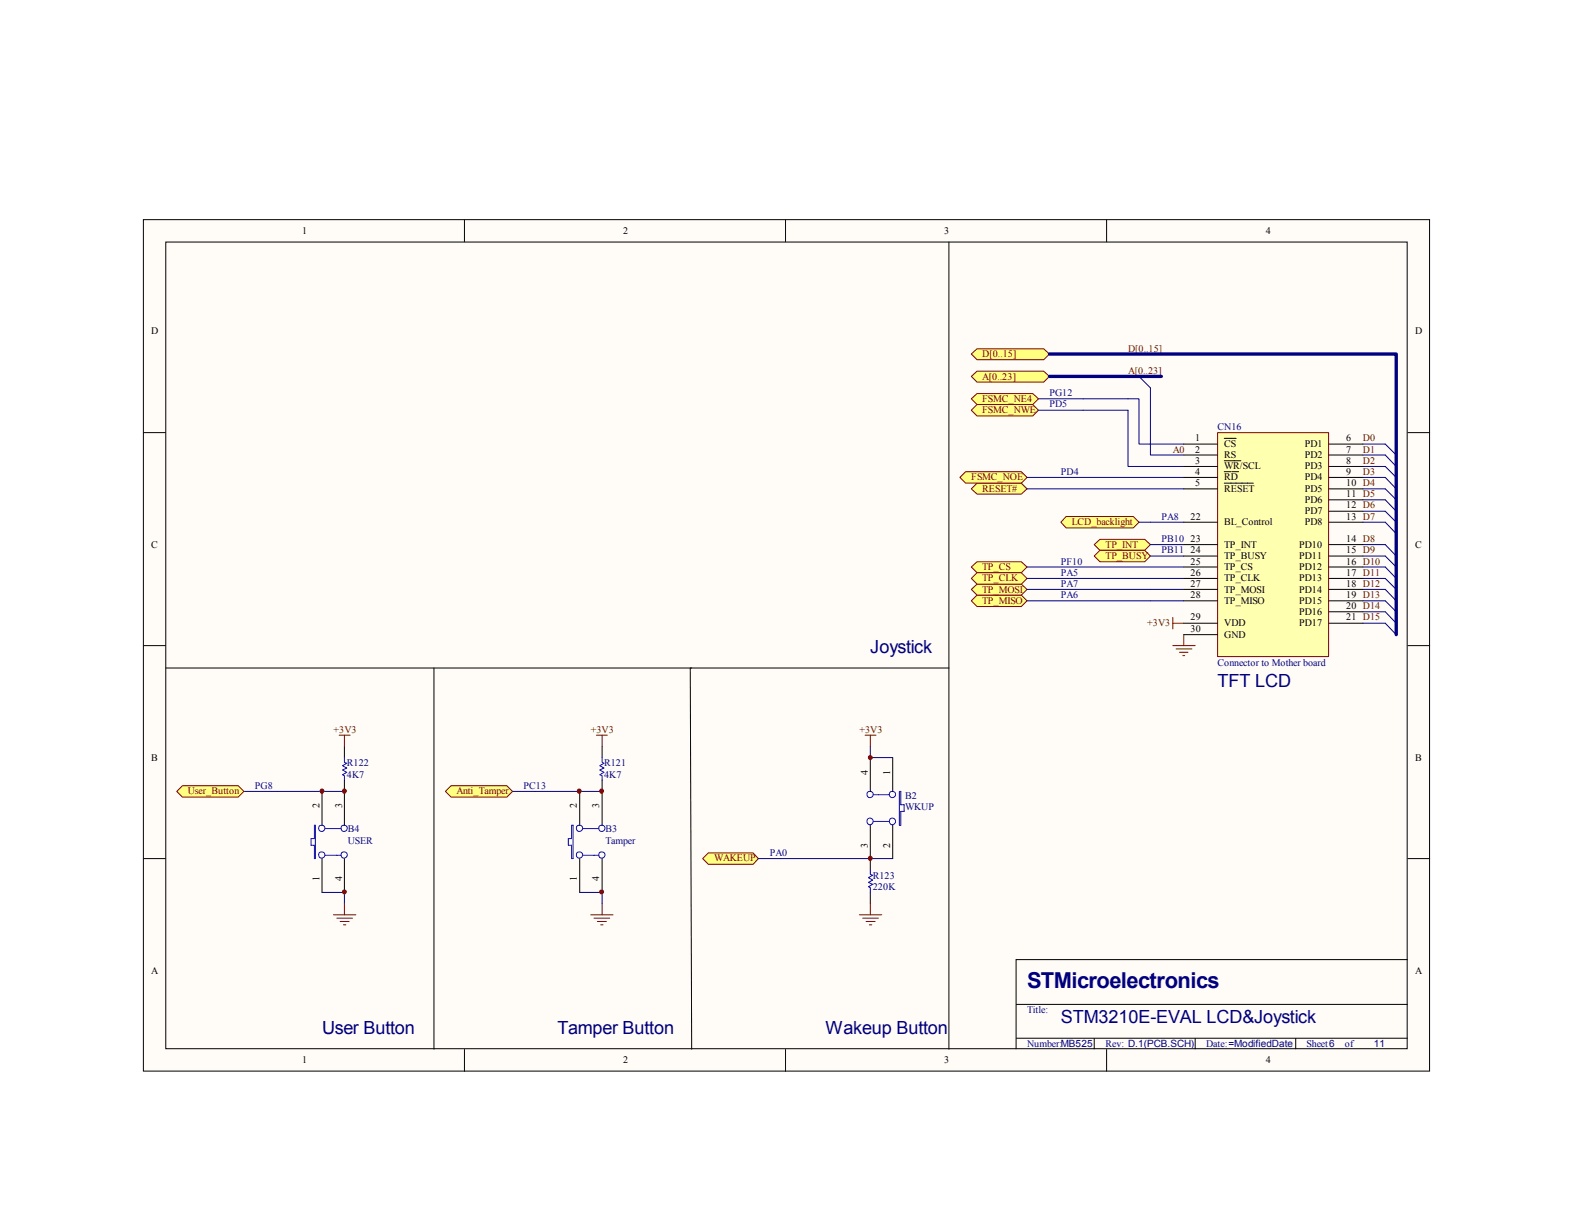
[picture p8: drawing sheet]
<svg xmlns="http://www.w3.org/2000/svg" width="279mm" height="216mm" viewBox="0 0 279 216" stroke-linecap="round" stroke-linejoin="round" font-family="sans-serif">
<path d="M25.5 39h228.6v151.3h-228.6z" fill="#fffcf8"/>
<g fill="none" stroke="#000" stroke-width=".18">
<path d="M25.5 39h228.6v151.3h-228.6zM82.5 39v4M139.6 39v4M196.7 39v4M29.5 43h220.6v143.4h-220.6zM25.5 76.9h4M250.2 76.9h4M25.5 114.7h4M250.2 114.7h4M61.2 132.7v1.9M61.2 138.6v8M107 132.7v1.9"/>
<path d="M107 138.6v8M154.7 134.6v6M158.7 134.6v6M25.5 152.6h4M57.2 140.6v6M57.2 152.6v6M61.2 152.6v6M103 140.6v6M103 152.6v6M107 152.6v6M154.7 146.6v8M154.7 158.6v1.9"/>
<path d="M158.7 146.6v6M250.2 152.6h4M180.6 178.5h69.6M250.2 170.5h-69.6v15.9M82.5 186.4v4M139.6 186.4v4M180.6 184.5h69.6M194.5 184.5v1.9M196.7 186.4v4M212.4 184.5v1.9M230.3 184.5v1.9"/>
</g>
<g fill="none" stroke="#00f" stroke-width=".18">
<path d="M61.2 134.6v.9l.4 .1-.7 .5 .7 .4-.7 .3 .7 .4-.7 .5 .3 .1v.8M107 134.6v.9l.4 .1-.8 .5 .8 .4-.8 .3 .8 .4-.8 .5 .4 .1v.8M55.9 146.6h.1v6h-.1v-2.4h-.6v-1.2h.6zM57.8 152h2.8M57.8 147.2h2.8M101.6 146.6h.3v6h-.3v-2.4h-.6v-1.2h.6zM103.6 152h2.8M103.6 147.2h2.8M154.7 154.6v.8l.4 .1-.8 .5 .8 .4-.8 .4 .8 .3-.8 .5 .4 .1v.9M155.3 141.2h2.8M155.3 146h2.8M159.9 140.6h.2v2.4h.6v1.2h-.6v2.4h-.2z"/>
<circle cx="57.2" cy="151.9" r=".57"/>
<circle cx="57.2" cy="147.2" r=".57"/>
<circle cx="61.2" cy="147.2" r=".57"/>
<circle cx="61.2" cy="151.9" r=".57"/>
<circle cx="103" cy="147.2" r=".57"/>
<circle cx="103" cy="151.9" r=".57"/>
<circle cx="107" cy="147.2" r=".57"/>
<circle cx="107" cy="151.9" r=".57"/>
<circle cx="154.6" cy="146" r=".58"/>
<circle cx="154.6" cy="141.2" r=".57"/>
<circle cx="158.6" cy="146" r=".58"/>
<circle cx="158.6" cy="141.2" r=".57"/>
</g>
<g fill="none" stroke="#800000" stroke-width=".18">
<path d="M208.4 114.7h4M208.4 109.7v2.1M208.4 110.7h2M209 115.3h2.8M209.6 115.9h1.6M210.2 116.5h.4M210.4 112.8v1.9M60.3 130.6h1.9M61.2 130.6v2.1M106 130.6h1.9M107 130.6v2.1M153.8 130.6h1.9"/>
<path d="M154.7 130.6v2.1M59.3 162.6h3.9M59.9 163.2h2.8M60.5 163.7h1.6M61 164.3h.5M61.2 160.5v2.1M105 162.6h4M105.6 163.2h2.8M106.2 163.7h1.6M106.8 164.3h.4M107 160.5v2.1M152.7 162.6h4"/>
<path d="M153.3 163.2h2.8M153.9 163.7h1.6M154.5 164.3h.4M154.7 160.5v2.1"/>
</g>
<path d="M154.7 132.7v1.9h4M43.3 140.6h6M57.2 158.6h4v1.9M91.1 140.6h4M103 158.6h4v1.9" fill="none" stroke="#000080" stroke-width=".18"/>
<g fill="#ffff80" stroke="#800000" stroke-width=".18">
<path d="M172.6 100.8l1.1-1h7.8l1 1-1 1h-7.8z" fill-rule="evenodd"/>
<path d="M172.6 106.8l1.1-1.1h7.8l1 1.1-1 1h-7.8z" fill-rule="evenodd"/>
<path d="M172.6 86.9l1.1-1h7.8l1 1-1 .9h-7.8z" fill-rule="evenodd"/>
<path d="M189.5 91.8h11.9l1 1-1 1h-11.9l-.9-1z" fill-rule="evenodd"/>
<path d="M79.2 140.6l1-1h9.9l1 1-1 1h-9.9z" fill-rule="evenodd"/>
<path d="M124.9 152.6l1-1h8l.9 1-.9 1h-8z" fill-rule="evenodd"/>
<path d="M32.4 139.6h9.9l1 1-1 1h-9.9l-1-1z" fill-rule="evenodd"/>
</g>
<path d="M168.7 43v143.4M29.5 118.7h139.2M77.1 118.7v67.7" fill="none" stroke="#000" stroke-width=".18"/>
<path d="M202.4 92.8h8M242.2 110.7h4" fill="none" stroke="#000080" stroke-width=".18"/>
<g fill="#ffff80" stroke="#800000" stroke-width=".18">
<path d="M172.6 62.9l1.1-.9h11.8l1 .9-1 1h-11.8z" fill-rule="evenodd"/>
<path d="M172.6 66.9l1.1-.9h11.8l1 .9-1 1h-11.8z" fill-rule="evenodd"/>
</g>
<path d="M186.5 62.9h61.7v49.9M186.5 66.9h19.9" fill="none" stroke="#000080" stroke-width=".59"/>
<g fill="none" stroke="#000080" stroke-width=".18">
<path d="M242.2 78.9h4l2 2M242.2 98.8h4l2 2M242.2 96.8h4l2 2M242.2 92.8h4l2 2M242.2 90.8h4l2 2M242.2 88.8h4l2 2M242.2 86.9h4l2 1.9M242.2 84.8h4l2 2.1M242.2 82.9h4l2 1.9M242.2 80.9h4l2 2M242.2 108.7h4l2 2M242.2 106.8h4l2 1.9"/>
<path d="M242.2 104.7h4l2 2.1M242.2 102.8h4l2 1.9M242.2 100.8h4l2 2M246.2 110.7l2 2.1"/>
</g>
<g fill="#ffff80" stroke="#800000" stroke-width=".18">
<path d="M172.6 72.9l1.1-1h9.9l1 1-1 1h-9.9z" fill-rule="evenodd"/>
<path d="M170.6 84.8l1-1h9.9l1 1-1 1.1h-9.9z" fill-rule="evenodd"/>
</g>
<path d="M200.5 70.9h1.9v8h8M200.5 72.9v10h9.9M202.4 66.9l2.1 2v12h5.9M134.8 152.6h4" fill="none" stroke="#000080" stroke-width=".18"/>
<path d="M122.9 118.7h-.2l.2 67.7" fill="none" stroke="#000" stroke-width=".18"/>
<path d="M172.6 104.7l1.1-.9h7.8l1 .9-1 1h-7.8z" fill-rule="evenodd" fill="#ffff80" stroke="#800000" stroke-width=".18"/>
<path d="M184.6 70.9h7.9M184.6 72.9h7.9M182.5 84.8h27.9M182.5 86.9h27.9M182.5 104.7h22" fill="none" stroke="#000080" stroke-width=".18"/>
<path d="M172.6 70.9l1.1-1h9.9l1 1-1 1h-9.9z" fill-rule="evenodd" fill="#ffff80" stroke="#800000" stroke-width=".18"/>
<path d="M192.5 70.9h8M192.5 72.9h8M182.5 106.8h27.9M204.5 104.7h5.9M49.3 140.6h11.9M95.1 140.6h11.9M138.8 152.6h19.9" fill="none" stroke="#000080" stroke-width=".18"/>
<path d="M172.6 102.8l1.1-1h7.8l1 1-1 1h-7.8z" fill-rule="evenodd" fill="#ffff80" stroke="#800000" stroke-width=".18"/>
<path d="M182.5 102.8h27.9M182.5 100.8h27.9" fill="none" stroke="#000080" stroke-width=".18"/>
<g fill="#ffff80" stroke="#800000" stroke-width=".18">
<path d="M194.5 96.8l1-1h8l1 1-1 1h-8z" fill-rule="evenodd"/>
<path d="M195.5 97.8h8l1 1-1 1h-8l-1-1z" fill-rule="evenodd"/>
</g>
<path d="M204.5 96.8h5.9M204.5 98.8h5.9" fill="none" stroke="#000080" stroke-width=".18"/>
<path d="M216.5 77h19.6v39.7h-19.6z" fill="#ffffb0"/>
<path d="M216.4 76.9h19.7v39.8h-19.7z" fill="none" stroke="#800000" stroke-width=".18"/>
<g fill="none" stroke="#000" stroke-width=".18">
<path d="M210.4 78.9h6M217.6 77.9h2.1M236.2 78.9h6M210.4 80.9h6M210.4 82.9h6M210.4 84.8h6M210.4 86.9h6M210.4 96.8h6M210.4 98.8h6M210.4 92.8h6M217.6 81.9h3M217.6 83.8h1.2"/>
<path d="M217.6 85.9h5.2M218.9 83.8h1.2M236.2 80.9h6M236.2 82.9h6M236.2 84.8h6M236.2 86.9h6M236.2 96.8h6M236.2 98.8h6M236.2 92.8h6M236.2 88.8h6M236.2 90.8h6M210.4 112.8h6"/>
<path d="M210.4 102.8h6M210.4 100.8h6M210.4 110.7h6M210.4 104.7h6M210.4 106.8h6M236.2 102.8h6M236.2 100.8h6M236.2 110.7h6M236.2 104.7h6M236.2 106.8h6M236.2 108.7h6"/>
</g>
<g fill="#800000" stroke="#800000" stroke-width=".18">
<circle cx="61.2" cy="158.5" r=".35"/>
<circle cx="61.2" cy="140.6" r=".36"/>
<circle cx="57.2" cy="140.6" r=".36"/>
<circle cx="106.9" cy="158.5" r=".35"/>
<circle cx="106.9" cy="140.6" r=".36"/>
<circle cx="102.9" cy="140.6" r=".36"/>
<circle cx="154.7" cy="134.6" r=".35"/>
<circle cx="154.7" cy="152.5" r=".36"/>
</g>
<text font-size="3.9" fill="#000080" x="182.5" y="175.5">STMicroelectronics</text>
<g font-size="3.2" fill="#000080">
<text x="154.7" y="116">Joystick</text>
<text x="216.4" y="122">TFT LCD</text>
<text x="57.2" y="183.7">User Button</text>
<text x="99.1" y="183.7">Tamper Button</text>
<text x="146.7" y="183.7">Wakeup Button</text>
<text x="188.6" y="181.8">STM3210E-EVAL LCD&amp;Joystick</text>
</g>
<g font-size="1.8">
<text x="53.7" y="41.6">1</text>
<text x="110.7" y="41.6">2</text>
<text x="167.8" y="41.6">3</text>
<text x="225" y="41.6">4</text>
<text x="26.8" y="59.4">D</text>
<text x="251.5" y="59.4">D</text>
<text x="212.4" y="78.4">1</text>
<text x="212.4" y="80.4">2</text>
<text x="212.4" y="82.4">3</text>
<text x="217.6" y="79.4">CS</text>
<text x="217.6" y="81.4">RS</text>
<text x="217.6" y="83.4">WR/SCL</text>
<text x="231.9" y="79.4">PD1</text>
<text x="231.9" y="81.4">PD2</text>
<text x="231.9" y="83.4">PD3</text>
<text x="239.3" y="78.4">6</text>
<text x="239.3" y="80.4">7</text>
<text x="239.3" y="82.4">8</text>
<text x="212.4" y="84.4">4</text>
<text x="212.4" y="86.4">5</text>
<text x="217.6" y="85.3">RD</text>
<text x="217.6" y="87.4">RESET</text>
<text x="231.9" y="85.3">PD4</text>
<text x="231.9" y="87.4">PD5</text>
<text x="231.9" y="89.3">PD6</text>
<text x="239.3" y="84.4">9</text>
<text x="239.3" y="86.4">10 D4</text>
<text x="239.3" y="88.4">11 D5</text>
<text x="211.6" y="92.4">22</text>
<text x="217.6" y="93.3">BL_Control</text>
<text x="231.9" y="91.4">PD7</text>
<text x="231.9" y="93.3">PD8</text>
<text x="239.3" y="90.3">12 D6</text>
<text x="239.3" y="92.4">13 D7</text>
<text x="26.8" y="97.4">C</text>
<text x="211.6" y="96.4">23</text>
<text x="211.6" y="98.3">24</text>
<text x="211.6" y="100.3">25</text>
<text x="217.6" y="97.4">TP_INT</text>
<text x="217.6" y="99.3">TP_BUSY</text>
<text x="217.6" y="101.3">TP_CS</text>
<text x="230.9" y="97.4">PD10</text>
<text x="230.9" y="99.3">PD11</text>
<text x="230.9" y="101.3">PD12</text>
<text x="239.3" y="96.4">14 D8</text>
<text x="239.3" y="98.3">15 D9</text>
<text x="239.3" y="100.3">16 D10</text>
<text x="251.5" y="97.4">C</text>
<text x="211.6" y="102.3">26</text>
<text x="211.6" y="104.3">27</text>
<text x="211.6" y="106.3">28</text>
<text x="217.6" y="103.3">TP_CLK</text>
<text x="217.6" y="105.3">TP_MOSI</text>
<text x="217.6" y="107.3">TP_MISO</text>
<text x="230.9" y="103.3">PD13</text>
<text x="230.9" y="105.3">PD14</text>
<text x="230.9" y="107.3">PD15</text>
<text x="239.3" y="102.3">17 D11</text>
<text x="239.3" y="104.3">18 D12</text>
<text x="239.3" y="106.3">19 D13</text>
<text x="211.6" y="112.3">30</text>
<text x="211.6" y="110.2">29</text>
<text x="217.6" y="113.3">GND</text>
<text x="217.6" y="111.3">VDD</text>
<text x="230.9" y="109.3">PD16</text>
<text x="230.9" y="111.3">PD17</text>
<text x="239.3" y="108.3">20 D14</text>
<text x="239.3" y="110.2">21 D15</text>
<text x="26.8" y="135.2">B</text>
<text x="154.3" y="137.7" transform="rotate(-90 154.3 137.7)">4</text>
<text x="158.2" y="137.7" transform="rotate(-90 158.2 137.7)">1</text>
<text x="251.5" y="135.2">B</text>
<text x="56.8" y="143.6" transform="rotate(-90 56.8 143.6)">2</text>
<text x="60.8" y="143.6" transform="rotate(-90 60.8 143.6)">3</text>
<text x="102.5" y="143.6" transform="rotate(-90 102.5 143.6)">2</text>
<text x="106.5" y="143.6" transform="rotate(-90 106.5 143.6)">3</text>
<text x="154.3" y="150.6" transform="rotate(-90 154.3 150.6)">3</text>
<text x="158.2" y="150.6" transform="rotate(-90 158.2 150.6)">2</text>
<text x="56.8" y="156.5" transform="rotate(-90 56.8 156.5)">1</text>
<text x="60.8" y="156.5" transform="rotate(-90 60.8 156.5)">4</text>
<text x="102.5" y="156.5" transform="rotate(-90 102.5 156.5)">1</text>
<text x="106.5" y="156.5" transform="rotate(-90 106.5 156.5)">4</text>
<text x="26.8" y="173.1">A</text>
<text x="251.5" y="173.1">A</text>
<text x="53.7" y="189">1</text>
<text x="110.7" y="189">2</text>
<text x="167.8" y="189">3</text>
<text x="225" y="189">4</text>
</g>
<g font-size="1.8" fill="#800000">
<text x="174.6" y="63.5">D[0..15]</text>
<text x="200.5" y="62.5">D[0..15]</text>
<text x="174.6" y="67.5">A[0..23]</text>
<text x="174.6" y="71.5">FSMC_NE4</text>
<text x="200.5" y="66.5">A[0..23]</text>
<text x="174.6" y="73.4">FSMC_NWE</text>
<text x="208.4" y="80.4">A0</text>
<text x="242.2" y="78.4">D0</text>
<text x="242.2" y="80.4">D1</text>
<text x="242.2" y="82.4">D2</text>
<text x="172.6" y="85.3">FSMC_NOE</text>
<text x="174.6" y="87.4">RESET#</text>
<text x="242.2" y="84.4">D3</text>
<text x="190.5" y="93.3">LCD_backlight</text>
<text x="174.6" y="101.3">TP_CS</text>
<text x="196.5" y="97.4">TP_INT</text>
<text x="196.5" y="99.3">TP_BUSY</text>
<text x="174.6" y="107.3">TP_MISO</text>
<text x="174.6" y="105.3">TP_MOSI</text>
<text x="174.6" y="103.3">TP_CLK</text>
<text x="203.9" y="111.3">+3V3</text>
<text x="59.3" y="130.2">+3V3</text>
<text x="105" y="130.2">+3V3</text>
<text x="152.7" y="130.2">+3V3</text>
<text x="33.4" y="141.1">User_Button</text>
<text x="81.1" y="141.1">Anti_Tamper</text>
<text x="126.9" y="153.1">WAKEUP</text>
</g>
<g font-size="1.8" fill="#0c0087">
<text x="186.5" y="70.4">PG12</text>
<text x="186.5" y="72.4">PD5</text>
<text x="188.6" y="84.4">PD4</text>
<text x="206.4" y="92.4">PA8</text>
<text x="188.6" y="100.3">PF10</text>
<text x="206.4" y="96.4">PB10</text>
<text x="206.4" y="98.3">PB11</text>
<text x="188.6" y="102.3">PA5</text>
<text x="188.6" y="106.3">PA6</text>
<text x="188.6" y="104.3">PA7</text>
<text x="45.3" y="140.1">PG8</text>
<text x="93" y="140.1">PC13</text>
<text x="136.8" y="152.1">PA0</text>
</g>
<g font-size="1.8" fill="#000080">
<text x="216.4" y="76.4">CN16</text>
<text x="216.4" y="118.3">Connector to Mother board</text>
<text x="61.6" y="136.1">R122</text>
<text x="107.4" y="136.1">R121</text>
<text x="61.6" y="138.2">4K7</text>
<text x="107.4" y="138.2">4K7</text>
<text x="160.9" y="142">B2</text>
<text x="160.9" y="143.9">WKUP</text>
<text x="61.8" y="147.9">B4</text>
<text x="61.8" y="149.9">USER</text>
<text x="107.6" y="147.9">B3</text>
<text x="107.6" y="149.9">Tamper</text>
<text x="155.1" y="156.1">R123</text>
<text x="155.1" y="158.1">220K</text>
<text x="182.5" y="180">Title:</text>
<text x="182.5" y="186">Number:MB525</text>
<text x="196.5" y="186">Rev: D.1(PCB.SCH)</text>
<text x="214.4" y="186">Date:=ModifiedDate</text>
<text x="232.2" y="186">Sheet6</text>
<text x="239" y="186">of</text>
<text x="244.2" y="186.1">11</text>
</g>
</svg>
